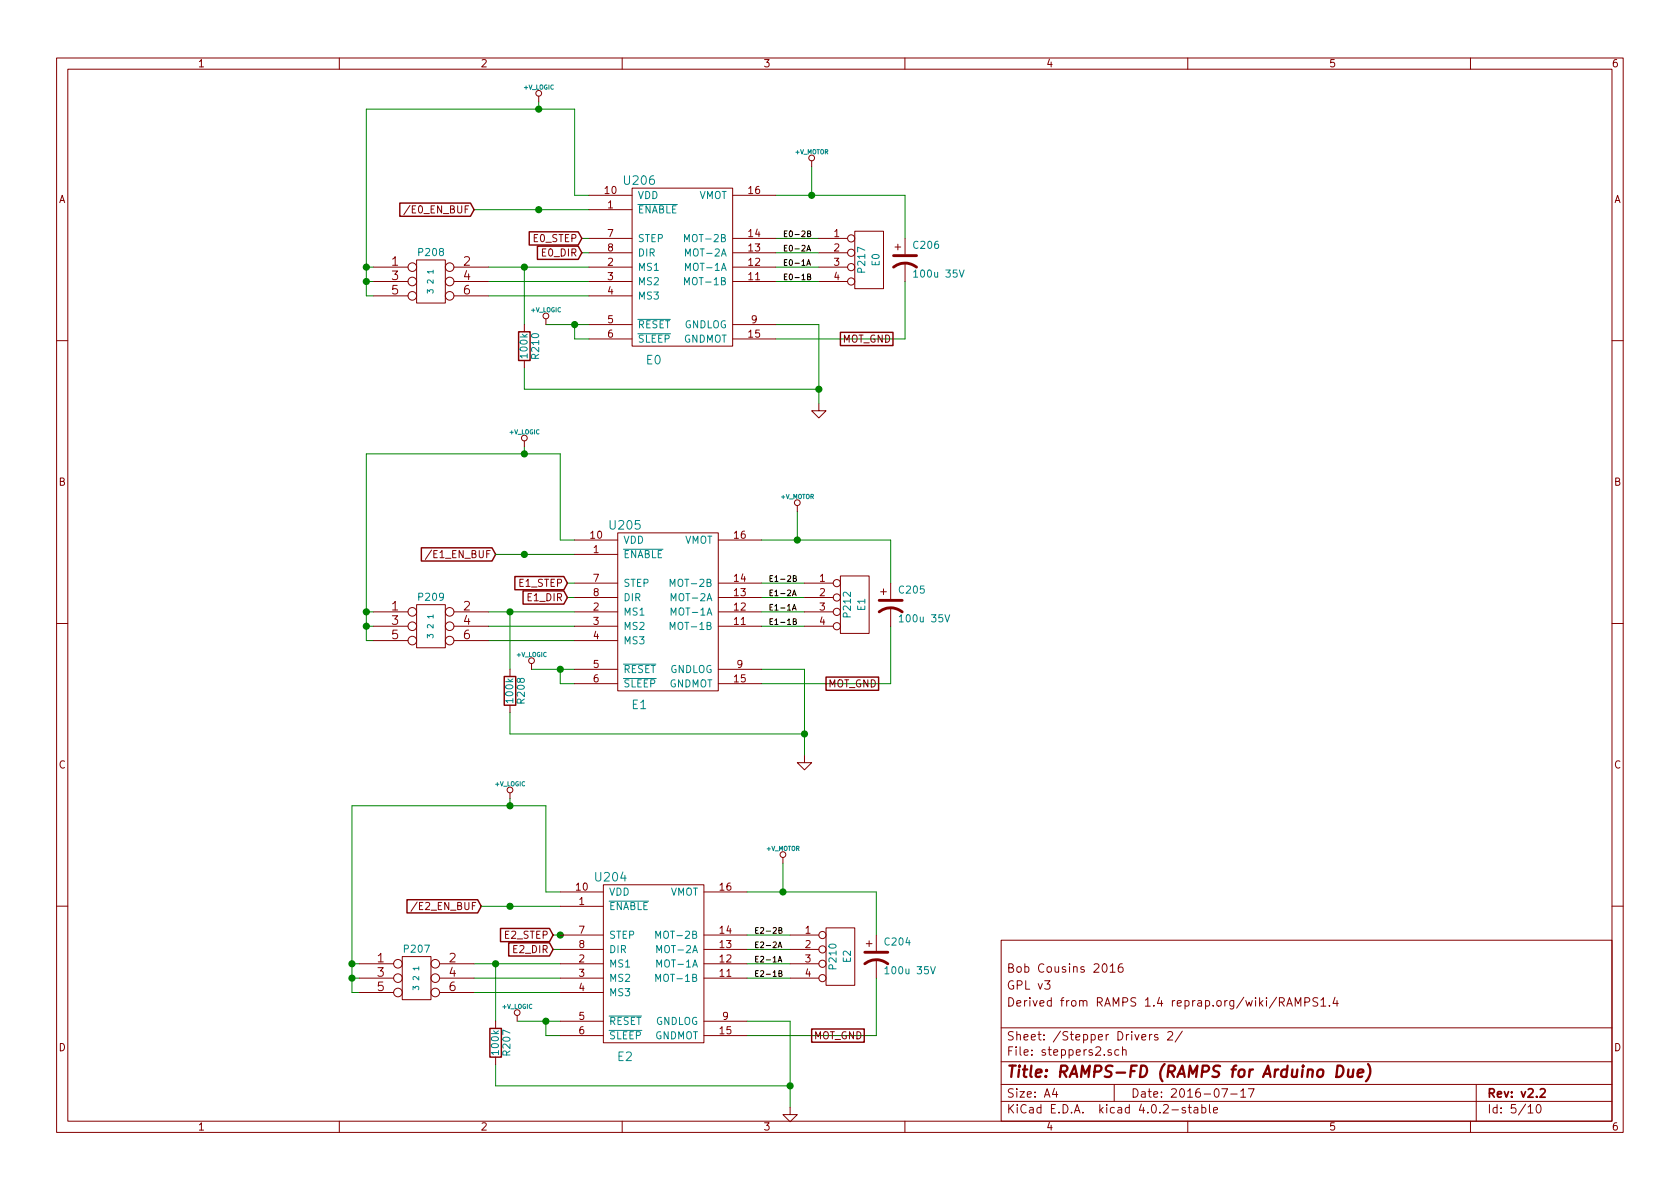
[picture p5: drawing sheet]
EESchema Schematic File Version 2
LIBS:RAMPS-FD-rescue
LIBS:power
LIBS:device
LIBS:transistors
LIBS:conn
LIBS:linear
LIBS:regul
LIBS:74xx
LIBS:cmos4000
LIBS:adc-dac
LIBS:memory
LIBS:xilinx
LIBS:microcontrollers
LIBS:dsp
LIBS:microchip
LIBS:analog_switches
LIBS:motorola
LIBS:texas
LIBS:intel
LIBS:audio
LIBS:interface
LIBS:digital-audio
LIBS:philips
LIBS:display
LIBS:cypress
LIBS:siliconi
LIBS:opto
LIBS:atmel
LIBS:contrib
LIBS:valves
LIBS:RMC
LIBS:RAMPS-FD-cache
EELAYER 25 0
EELAYER END
$Descr A4 11693 8268
encoding utf-8
Sheet 5 10
Title "RAMPS-FD (RAMPS for Arduino Due)"
Date "2016-07-17"
Rev "v2.2"
Comp ""
Comment1 "Derived from RAMPS 1.4 reprap.org/wiki/RAMPS1.4"
Comment2 "GPL v3"
Comment3 "Bob Cousins 2016"
Comment4 ""
$EndDescr
Text GLabel 3350 6300 0    50   Input ~ 0
/E2_EN_BUF
Text GLabel 3450 3850 0    50   Input ~ 0
/E1_EN_BUF
Wire Wire Line
	3300 1450 4100 1450
Connection ~ 3900 6500
Wire Wire Line
	6100 6200 6100 6500
Wire Wire Line
	6100 6800 6100 7200
Wire Wire Line
	5450 6000 5450 6200
Wire Wire Line
	5200 6200 6100 6200
Wire Wire Line
	5500 6700 5200 6700
Wire Wire Line
	5500 6500 5200 6500
Wire Wire Line
	6100 7200 5200 7200
Wire Wire Line
	5200 7100 5500 7100
Wire Wire Line
	5200 6600 5500 6600
Wire Wire Line
	5200 6800 5500 6800
Wire Wire Line
	2450 5600 3800 5600
Wire Wire Line
	3800 5600 3800 6200
Wire Wire Line
	3800 6200 3900 6200
Connection ~ 3800 7100
Wire Wire Line
	3800 7100 3800 7200
Wire Wire Line
	3800 7200 3900 7200
Connection ~ 2450 6700
Wire Wire Line
	2450 6700 2500 6700
Wire Wire Line
	3850 6500 3900 6500
Wire Wire Line
	3300 6800 3900 6800
Connection ~ 3550 6300
Connection ~ 3550 5600
Wire Wire Line
	3550 5550 3550 5600
Wire Wire Line
	3350 6300 3900 6300
Wire Wire Line
	3300 6700 3900 6700
Wire Wire Line
	3900 6900 3300 6900
Wire Wire Line
	3900 6600 3850 6600
Wire Wire Line
	2500 6800 2450 6800
Wire Wire Line
	2450 6900 2500 6900
Wire Wire Line
	2450 5600 2450 6900
Connection ~ 2450 6800
Wire Wire Line
	3600 7100 3900 7100
Connection ~ 5450 6200
Wire Wire Line
	3450 7100 3450 6700
Wire Wire Line
	5500 7550 3450 7550
Wire Wire Line
	3450 7550 3450 7400
Wire Wire Line
	5500 7100 5500 7700
Connection ~ 5500 7550
Connection ~ 3450 6700
Connection ~ 3550 4250
Connection ~ 3650 1850
Connection ~ 5600 5100
Wire Wire Line
	5600 4650 5600 5250
Wire Wire Line
	3550 4950 3550 5100
Wire Wire Line
	3550 5100 5600 5100
Wire Wire Line
	3550 4650 3550 4250
Connection ~ 5700 2700
Wire Wire Line
	5700 2250 5700 2800
Connection ~ 5650 1350
Connection ~ 5550 3750
Wire Wire Line
	3700 4650 4000 4650
Connection ~ 2550 4350
Wire Wire Line
	2550 3150 2550 4450
Wire Wire Line
	2550 4450 2600 4450
Wire Wire Line
	2550 4350 2600 4350
Wire Wire Line
	4000 4150 3950 4150
Wire Wire Line
	4000 4450 3400 4450
Wire Wire Line
	3400 4250 4000 4250
Wire Wire Line
	3450 3850 4000 3850
Wire Wire Line
	2550 3150 3900 3150
Wire Wire Line
	3650 3150 3650 3100
Connection ~ 3650 3150
Connection ~ 3650 3850
Wire Wire Line
	3400 4350 4000 4350
Wire Wire Line
	3950 4050 4000 4050
Wire Wire Line
	2600 4250 2550 4250
Connection ~ 2550 4250
Wire Wire Line
	4000 4750 3900 4750
Wire Wire Line
	3900 4750 3900 4650
Connection ~ 3900 4650
Wire Wire Line
	4000 3750 3900 3750
Wire Wire Line
	3900 3750 3900 3150
Wire Wire Line
	2550 750  4000 750 
Wire Wire Line
	4000 750  4000 1350
Wire Wire Line
	4000 1350 4100 1350
Connection ~ 4000 2250
Wire Wire Line
	4000 2250 4000 2350
Wire Wire Line
	4000 2350 4100 2350
Connection ~ 2550 1850
Wire Wire Line
	2550 1850 2600 1850
Wire Wire Line
	4050 1650 4100 1650
Wire Wire Line
	3400 1950 4100 1950
Connection ~ 3750 1450
Connection ~ 3750 750 
Wire Wire Line
	3750 750  3750 750 
Wire Wire Line
	3750 750  3750 700 
Wire Wire Line
	5650 1150 5650 1350
Wire Wire Line
	5400 1350 6300 1350
Wire Wire Line
	5700 1850 5400 1850
Wire Wire Line
	5700 1650 5400 1650
Wire Wire Line
	5400 2350 6300 2350
Wire Wire Line
	5700 2250 5400 2250
Wire Wire Line
	5400 1750 5700 1750
Wire Wire Line
	5400 1950 5700 1950
Wire Wire Line
	3400 1850 4100 1850
Wire Wire Line
	4100 2050 3400 2050
Wire Wire Line
	4100 1750 4050 1750
Wire Wire Line
	2600 1950 2550 1950
Wire Wire Line
	2550 2050 2600 2050
Wire Wire Line
	2550 750  2550 2050
Connection ~ 2550 1950
Wire Wire Line
	3800 2250 4100 2250
Wire Wire Line
	5300 4350 5600 4350
Wire Wire Line
	5300 4150 5600 4150
Wire Wire Line
	5600 4650 5300 4650
Wire Wire Line
	5300 4750 6200 4750
Wire Wire Line
	5600 4050 5300 4050
Wire Wire Line
	5600 4250 5300 4250
Wire Wire Line
	5300 3750 6200 3750
Wire Wire Line
	5550 3550 5550 3750
Wire Wire Line
	6300 1350 6300 1650
Wire Wire Line
	6300 2350 6300 1950
Wire Wire Line
	6200 4750 6200 4350
Wire Wire Line
	6200 3750 6200 4050
Wire Wire Line
	3650 2250 3650 1850
Wire Wire Line
	5700 2700 3650 2700
Wire Wire Line
	3650 2700 3650 2550
Text GLabel 3300 1450 0    50   Input ~ 0
/E0_EN_BUF
$Comp
L CONN_3X2 P209
U 1 1
P 3000 4400
F 0 "P209" H 3000 4650 50  0000 C CNN
F 1 "3 2 1" V 3000 4450 40  0000 C CNN
F 2 "pin_array:pin_array_3x2" H 3000 4400 60  0001 C CNN
F 3 "" H 3000 4400 60  0001 C CNN
	1    3000 4400
	1    0    0    -1  
$EndComp
Text GLabel 3950 4050 0    50   Input ~ 0
E1_STEP
Text GLabel 3950 4150 0    50   Input ~ 0
E1_DIR
$Comp
L GND #PWR059
U 1 1
P 5600 5250
AR Path="/51B4E8DF" Ref="#PWR059"  Part="1" 
AR Path="/51B4E84F/51B4E8DF" Ref="#PWR060"  Part="1" 
F 0 "#PWR060" H 5600 5250 30  0001 C CNN
F 1 "GND" H 5600 5180 30  0001 C CNN
F 2 "" H 5600 5250 60  0001 C CNN
F 3 "" H 5600 5250 60  0001 C CNN
	1    5600 5250
	1    0    0    -1  
$EndComp
$Comp
L CONN_4 P212
U 1 1
P 5950 4200
F 0 "P212" V 5900 4200 50  0000 C CNN
F 1 "E1" V 6000 4200 50  0000 C CNN
F 2 "rmc:CONN_KK_2.54_4W" H 5950 4200 60  0001 C CNN
F 3 "" H 5950 4200 60  0001 C CNN
	1    5950 4200
	1    0    0    -1  
$EndComp
$Comp
L CONN_4 P217
U 1 1
P 6050 1800
F 0 "P217" V 6000 1800 50  0000 C CNN
F 1 "E0" V 6100 1800 50  0000 C CNN
F 2 "rmc:CONN_KK_2.54_4W" H 6050 1800 60  0001 C CNN
F 3 "" H 6050 1800 60  0001 C CNN
	1    6050 1800
	1    0    0    -1  
$EndComp
$Comp
L GND #PWR060
U 1 1
P 5700 2800
AR Path="/51B4E8DC" Ref="#PWR060"  Part="1" 
AR Path="/51B4E84F/51B4E8DC" Ref="#PWR061"  Part="1" 
F 0 "#PWR061" H 5700 2800 30  0001 C CNN
F 1 "GND" H 5700 2730 30  0001 C CNN
F 2 "" H 5700 2800 60  0001 C CNN
F 3 "" H 5700 2800 60  0001 C CNN
	1    5700 2800
	1    0    0    -1  
$EndComp
Text GLabel 4050 1750 0    50   Input ~ 0
E0_DIR
Text GLabel 4050 1650 0    50   Input ~ 0
E0_STEP
$Comp
L CONN_3X2 P208
U 1 1
P 3000 2000
F 0 "P208" H 3000 2250 50  0000 C CNN
F 1 "3 2 1" V 3000 2050 40  0000 C CNN
F 2 "pin_array:pin_array_3x2" H 3000 2000 60  0001 C CNN
F 3 "" H 3000 2000 60  0001 C CNN
	1    3000 2000
	1    0    0    -1  
$EndComp
$Comp
L POLOLU U205
U 1 1
P 4650 4250
F 0 "U205" H 4350 4850 60  0000 C CNN
F 1 "E1" H 4450 3600 60  0000 C CNN
F 2 "rmc:POLOLU" H 4650 4250 60  0001 C CNN
F 3 "" H 4650 4250 60  0001 C CNN
	1    4650 4250
	1    0    0    -1  
$EndComp
$Comp
L POLOLU U206
U 1 1
P 4750 1850
F 0 "U206" H 4450 2450 60  0000 C CNN
F 1 "E0" H 4550 1200 60  0000 C CNN
F 2 "rmc:POLOLU" H 4750 1850 60  0001 C CNN
F 3 "" H 4750 1850 60  0001 C CNN
	1    4750 1850
	1    0    0    -1  
$EndComp
$Comp
L CP1 C206
U 1 1
P 6300 1800
AR Path="/51B4E8D7" Ref="C206"  Part="1" 
AR Path="/51B4E84F/51B4E8D7" Ref="C206"  Part="1" 
F 0 "C206" H 6350 1900 50  0000 L CNN
F 1 "100u 35V" H 6350 1700 50  0000 L CNN
F 2 "Capacitors_SMD:c_elec_6.3x7.7" H 6300 1800 60  0001 C CNN
F 3 "" H 6300 1800 60  0001 C CNN
	1    6300 1800
	1    0    0    -1  
$EndComp
$Comp
L CP1 C205
U 1 1
P 6200 4200
AR Path="/51B4E8D6" Ref="C205"  Part="1" 
AR Path="/51B4E84F/51B4E8D6" Ref="C205"  Part="1" 
F 0 "C205" H 6250 4300 50  0000 L CNN
F 1 "100u 35V" H 6250 4100 50  0000 L CNN
F 2 "Capacitors_SMD:c_elec_6.3x7.7" H 6200 4200 60  0001 C CNN
F 3 "" H 6200 4200 60  0001 C CNN
	1    6200 4200
	1    0    0    -1  
$EndComp
$Comp
L R R210
U 1 1
P 3650 2400
AR Path="/51B4E8D5" Ref="R210"  Part="1" 
AR Path="/51B4E84F/51B4E8D5" Ref="R210"  Part="1" 
F 0 "R210" V 3730 2400 50  0000 C CNN
F 1 "100k" V 3650 2400 50  0000 C CNN
F 2 "Resistors_SMD:R_0603" H 3650 2400 60  0001 C CNN
F 3 "" H 3650 2400 60  0001 C CNN
	1    3650 2400
	1    0    0    -1  
$EndComp
$Comp
L R R208
U 1 1
P 3550 4800
AR Path="/51B4E8D4" Ref="R208"  Part="1" 
AR Path="/51B4E84F/51B4E8D4" Ref="R208"  Part="1" 
F 0 "R208" V 3630 4800 50  0000 C CNN
F 1 "100k" V 3550 4800 50  0000 C CNN
F 2 "Resistors_SMD:R_0603" H 3550 4800 60  0001 C CNN
F 3 "" H 3550 4800 60  0001 C CNN
	1    3550 4800
	1    0    0    -1  
$EndComp
$Comp
L R R207
U 1 1
P 3450 7250
AR Path="/51B4E8D3" Ref="R207"  Part="1" 
AR Path="/51B4E84F/51B4E8D3" Ref="R207"  Part="1" 
F 0 "R207" V 3530 7250 50  0000 C CNN
F 1 "100k" V 3450 7250 50  0000 C CNN
F 2 "Resistors_SMD:R_0603" H 3450 7250 60  0001 C CNN
F 3 "" H 3450 7250 60  0001 C CNN
	1    3450 7250
	1    0    0    -1  
$EndComp
$Comp
L CP1 C204
U 1 1
P 6100 6650
AR Path="/51B4E8D2" Ref="C204"  Part="1" 
AR Path="/51B4E84F/51B4E8D2" Ref="C204"  Part="1" 
F 0 "C204" H 6150 6750 50  0000 L CNN
F 1 "100u 35V" H 6150 6550 50  0000 L CNN
F 2 "Capacitors_SMD:c_elec_6.3x7.7" H 6100 6650 60  0001 C CNN
F 3 "" H 6100 6650 60  0001 C CNN
	1    6100 6650
	1    0    0    -1  
$EndComp
$Comp
L POLOLU U204
U 1 1
P 4550 6700
F 0 "U204" H 4250 7300 60  0000 C CNN
F 1 "E2" H 4350 6050 60  0000 C CNN
F 2 "rmc:POLOLU" H 4550 6700 60  0001 C CNN
F 3 "" H 4550 6700 60  0001 C CNN
	1    4550 6700
	1    0    0    -1  
$EndComp
$Comp
L CONN_4 P210
U 1 1
P 5850 6650
F 0 "P210" V 5800 6650 50  0000 C CNN
F 1 "E2" V 5900 6650 50  0000 C CNN
F 2 "rmc:CONN_KK_2.54_4W" H 5850 6650 60  0001 C CNN
F 3 "" H 5850 6650 60  0001 C CNN
	1    5850 6650
	1    0    0    -1  
$EndComp
$Comp
L GND #PWR061
U 1 1
P 5500 7700
AR Path="/51B4E8CF" Ref="#PWR061"  Part="1" 
AR Path="/51B4E84F/51B4E8CF" Ref="#PWR062"  Part="1" 
F 0 "#PWR062" H 5500 7700 30  0001 C CNN
F 1 "GND" H 5500 7630 30  0001 C CNN
F 2 "" H 5500 7700 60  0001 C CNN
F 3 "" H 5500 7700 60  0001 C CNN
	1    5500 7700
	1    0    0    -1  
$EndComp
Text GLabel 3850 6600 0    50   Input ~ 0
E2_DIR
Text GLabel 3850 6500 0    50   Input ~ 0
E2_STEP
$Comp
L CONN_3X2 P207
U 1 1
P 2900 6850
F 0 "P207" H 2900 7100 50  0000 C CNN
F 1 "3 2 1" V 2900 6900 40  0000 C CNN
F 2 "pin_array:pin_array_3x2" H 2900 6850 60  0001 C CNN
F 3 "" H 2900 6850 60  0001 C CNN
	1    2900 6850
	1    0    0    -1  
$EndComp
$Comp
L +V_MOTOR #PWR063
U 1 1
P 5450 6000
F 0 "#PWR063" H 5450 5970 30  0001 C CNN
F 1 "+V_MOTOR" H 5450 6100 30  0000 C CNN
F 2 "" H 5450 6000 60  0001 C CNN
F 3 "" H 5450 6000 60  0001 C CNN
	1    5450 6000
	1    0    0    -1  
$EndComp
$Comp
L +V_MOTOR #PWR064
U 1 1
P 5550 3550
F 0 "#PWR064" H 5550 3520 30  0001 C CNN
F 1 "+V_MOTOR" H 5550 3650 30  0000 C CNN
F 2 "" H 5550 3550 60  0001 C CNN
F 3 "" H 5550 3550 60  0001 C CNN
	1    5550 3550
	1    0    0    -1  
$EndComp
$Comp
L +V_MOTOR #PWR065
U 1 1
P 5650 1150
F 0 "#PWR065" H 5650 1120 30  0001 C CNN
F 1 "+V_MOTOR" H 5650 1250 30  0000 C CNN
F 2 "" H 5650 1150 60  0001 C CNN
F 3 "" H 5650 1150 60  0001 C CNN
	1    5650 1150
	1    0    0    -1  
$EndComp
$Comp
L +V_LOGIC #PWR066
U 1 1
P 3550 5550
F 0 "#PWR066" H 3550 5520 30  0001 C CNN
F 1 "+V_LOGIC" H 3550 5650 30  0000 C CNN
F 2 "" H 3550 5550 60  0001 C CNN
F 3 "" H 3550 5550 60  0001 C CNN
	1    3550 5550
	1    0    0    -1  
$EndComp
$Comp
L +V_LOGIC #PWR067
U 1 1
P 3650 3100
F 0 "#PWR067" H 3650 3070 30  0001 C CNN
F 1 "+V_LOGIC" H 3650 3200 30  0000 C CNN
F 2 "" H 3650 3100 60  0001 C CNN
F 3 "" H 3650 3100 60  0001 C CNN
	1    3650 3100
	1    0    0    -1  
$EndComp
$Comp
L +V_LOGIC #PWR068
U 1 1
P 3750 700
F 0 "#PWR068" H 3750 670 30  0001 C CNN
F 1 "+V_LOGIC" H 3750 800 30  0000 C CNN
F 2 "" H 3750 700 60  0001 C CNN
F 3 "" H 3750 700 60  0001 C CNN
	1    3750 700 
	1    0    0    -1  
$EndComp
$Comp
L +V_LOGIC #PWR069
U 1 1
P 3800 2250
F 0 "#PWR069" H 3800 2220 30  0001 C CNN
F 1 "+V_LOGIC" H 3800 2350 30  0000 C CNN
F 2 "" H 3800 2250 60  0001 C CNN
F 3 "" H 3800 2250 60  0001 C CNN
	1    3800 2250
	1    0    0    -1  
$EndComp
$Comp
L +V_LOGIC #PWR070
U 1 1
P 3600 7100
F 0 "#PWR070" H 3600 7070 30  0001 C CNN
F 1 "+V_LOGIC" H 3600 7200 30  0000 C CNN
F 2 "" H 3600 7100 60  0001 C CNN
F 3 "" H 3600 7100 60  0001 C CNN
	1    3600 7100
	1    0    0    -1  
$EndComp
$Comp
L +V_LOGIC #PWR071
U 1 1
P 3700 4650
F 0 "#PWR071" H 3700 4620 30  0001 C CNN
F 1 "+V_LOGIC" H 3700 4750 30  0000 C CNN
F 2 "" H 3700 4650 60  0001 C CNN
F 3 "" H 3700 4650 60  0001 C CNN
	1    3700 4650
	1    0    0    -1  
$EndComp
Text GLabel 5650 7200 2    50   UnSpc ~ 0
MOT_GND
Text GLabel 5750 4750 2    50   UnSpc ~ 0
MOT_GND
Text GLabel 5850 2350 2    50   UnSpc ~ 0
MOT_GND
Text Label 5250 6800 0    40   ~ 0
E2-1B
Text Label 5250 6700 0    40   ~ 0
E2-1A
Text Label 5250 6600 0    40   ~ 0
E2-2A
Text Label 5250 6500 0    40   ~ 0
E2-2B
Text Label 5350 4050 0    40   ~ 0
E1-2B
Text Label 5350 4150 0    40   ~ 0
E1-2A
Text Label 5350 4250 0    40   ~ 0
E1-1A
Text Label 5350 4350 0    40   ~ 0
E1-1B
Text Label 5450 1650 0    40   ~ 0
E0-2B
Text Label 5450 1750 0    40   ~ 0
E0-2A
Text Label 5450 1850 0    40   ~ 0
E0-1A
Text Label 5450 1950 0    40   ~ 0
E0-1B
$EndSCHEMATC
